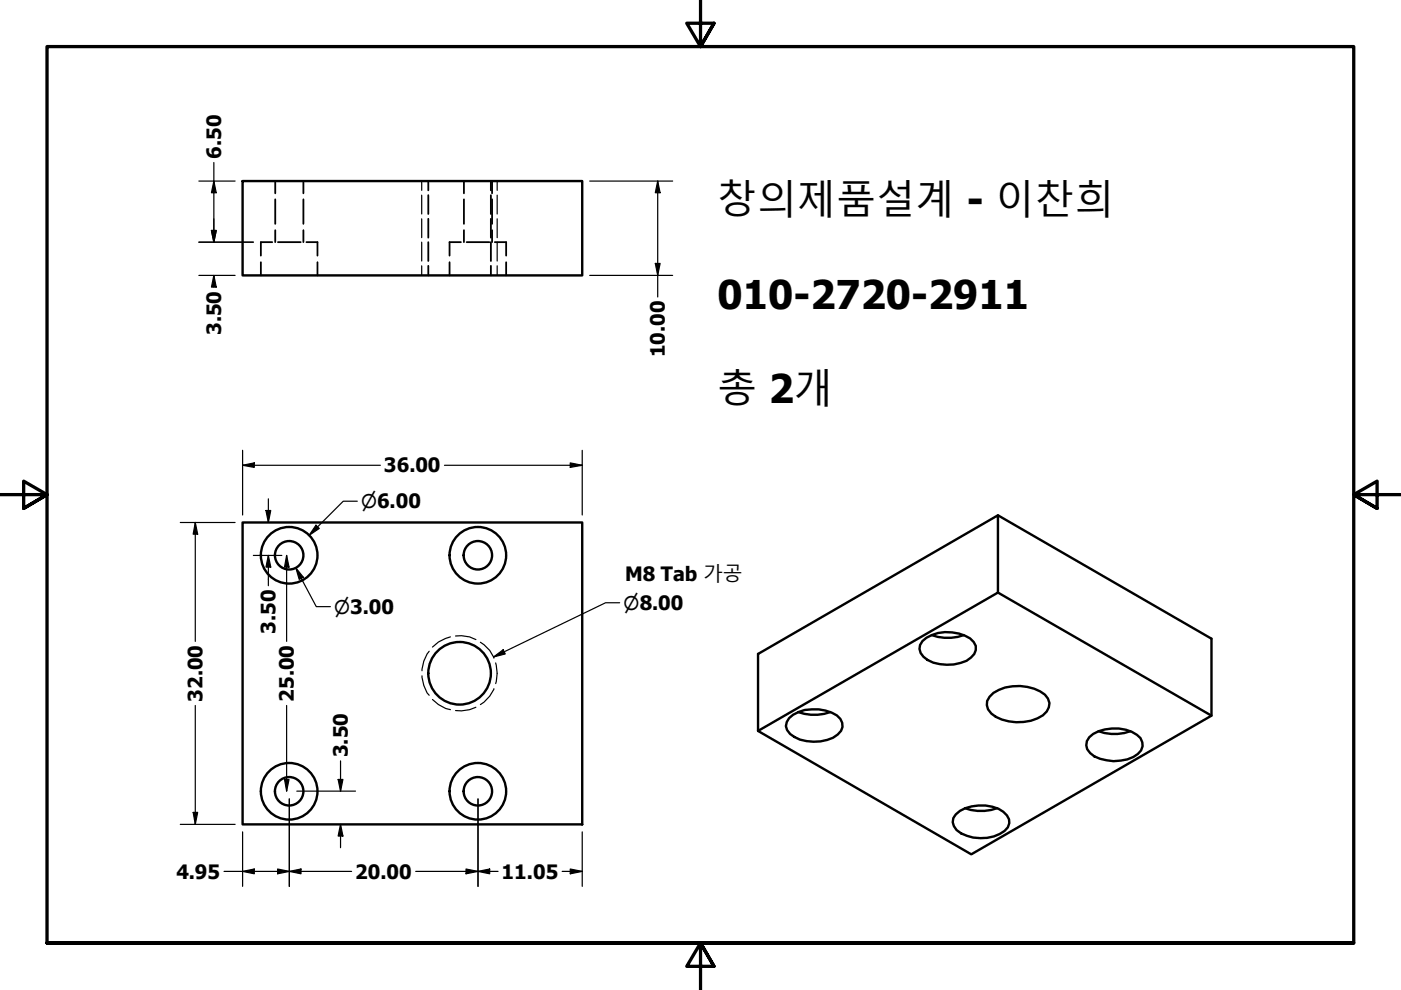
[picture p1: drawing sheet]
<svg xmlns="http://www.w3.org/2000/svg" width="297mm" height="210mm" viewBox="0 0 297 210" stroke-linecap="round" stroke-linejoin="round" font-family="sans-serif">
<!-- layer: Hidden (ANSI) -->
<g fill="none" stroke="#000" stroke-width=".38">
<path d="M58.4 38.4v2.6M64.3 38.4v2.6M90.8 38.4v2M98.4 38.4v2.6M104.1 38.4v2M104.3 38.4v2.6M55.3 55.6v2.8M57.7 51.3h-2.4v2.9M58.4 42.3v5.2M58.4 48.8v2.5M58.9 51.3h4.9M64.3 42.3v5.2"/>
<path d="M64.3 48.8v2.5M65 51.3h2.3v2.9M67.3 55.6v2.8M90.8 41.4v4M90.8 46.4v4M90.8 51.3v4M90.8 56.4v2M95.3 55.6v2.8M97.7 51.3h-2.4v2.9M98.4 42.3v5.2M98.4 48.8v2.5M98.9 51.3h4.9"/>
<path d="M104.1 41.4v4M104.1 46.4v4M104.1 51.3v4M104.1 56.4v2M104.3 42.3v5.2M104.3 48.8v2.5M104.9 51.3h2.4v2.9M107.3 55.6v2.8"/>
</g>
<!-- layer: Hidden Narrow (ANSI) -->
<g fill="none" stroke="#000" stroke-width=".25">
<path d="M89.4 38.4v2M105.4 38.4v2M89.4 41.4v4M89.4 46.4v4M89.4 51.3v4M89.4 56.4v2M105.4 41.4v4M105.4 46.4v4M105.4 51.3v4M105.4 56.4v2M91 138.1a7.1 7.1 0 0 0-1.5 4.1M95.5 135l-2.5 1.1-1.3 1.1"/>
<path d="M96.6 134.8h1.3l1.7 .2 1.3 .6M101.9 136.2a6.3 6.3 0 0 1 2.8 3.3M89.5 143.3a7.1 7.1 0 0 0 1.5 4.1M91.7 148.3l1.3 1.1 1.5 .8 1 .3M100.9 150l-1.3 .5-1.7 .2h-1.3M104.7 146a6.9 6.9 0 0 1-2.8 3.4M105.1 140.6a7.7 7.7 0 0 1 0 4.3"/>
</g>
<!-- layer: Visible (ANSI) -->
<g fill="none" stroke="#000" stroke-width=".51">
<path d="M51.4 38.4h72v20h-72zM51.4 110.8h72v64h-72zM211.6 109.3l45.3 26.1v16.3l-51 29.4-45.2-26.1M160.7 138.7l50.9-29.4v16.3l-50.9 29.4zM195.6 135.9a8.6 8.6 0 0 1 10.1-.5 2.36 2.36 0 0 1 .2 4 8.3 8.3 0 0 1-6.6 1.4 5.3 5.3 0 0 1-4.1-2.3l-.3-.9 .2-.8zM197.5 134.7a9.9 9.9 0 0 0 6.8 0M211.6 125.6l45.3 26.1M167.3 152.2a8.1 8.1 0 0 1 7.7-1.5 4.2 4.2 0 0 1 3.6 2.6 2.84 2.84 0 0 1-2 3.1 9.6 9.6 0 0 1-8.2-.2 2.49 2.49 0 0 1-1.1-4zM169.2 151a10 10 0 0 0 6.8 0M209.8 147.7a8.5 8.5 0 0 1 8-2.1 6.3 6.3 0 0 1 4.4 2.5 2.75 2.75 0 0 1-1.1 3.6 9.8 9.8 0 0 1-10.9-.4 2.49 2.49 0 0 1-.4-3.6zM230.9 156.3a8.7 8.7 0 0 1 9.1-1.1 2.99 2.99 0 0 1 2.3 3 4.1 4.1 0 0 1-3.3 2.8 9.6 9.6 0 0 1-7-.6 2.57 2.57 0 0 1-1.1-4.1zM232.9 155a9.8 9.8 0 0 0 6.7 0"/>
<path d="M202.6 172.7a8.6 8.6 0 0 1 9.1-1.2 3.3 3.3 0 0 1 2.3 3 4.1 4.1 0 0 1-3.2 2.8 8.7 8.7 0 0 1-8-1.3 2.24 2.24 0 0 1-.2-3.3zM204.6 171.4a9.9 9.9 0 0 0 6.8 0"/>
<circle cx="61.3" cy="117.7" r="3"/>
<circle cx="61.3" cy="117.7" r="6"/>
<circle cx="101.3" cy="117.7" r="3"/>
<circle cx="101.3" cy="117.7" r="6"/>
<circle cx="97.4" cy="142.8" r="6.6"/>
<circle cx="61.3" cy="167.8" r="3"/>
<circle cx="61.3" cy="167.8" r="6"/>
<circle cx="101.3" cy="167.8" r="3"/>
<circle cx="101.3" cy="167.8" r="6"/>
</g>
<!-- layer: Border (ANSI) -->
<path d="M148.5 -.1v10l-2.9-5h5.8l-2.9 5 2.9-5M0 104.9h10l-5-2.9v5.8l5-2.9-5 2.9M297 104.9h-10l5-2.9v5.8l-5-2.9 5 2.9M10 199.9v-190h277v190h-277h277M151.4 204.9l-2.9-5 2.9 5h-5.8l2.9-5v10" fill="none" stroke="#000" stroke-width=".7"/>
<!-- layer: Dimension (ANSI) -->
<g fill="none" stroke="#000" stroke-width=".25">
<path d="M42.2 38.4h7.6M45.3 38.4l.5 2.5h-1zM45.3 34.5v16.8M125 38.4h17.6M139.4 38.4l.6 2.5h-1.1zM139.4 38.4v24.6M42.2 58.4h7.6M42.2 51.3h11.5M44.8 48.9h1l-.5 2.4zM45.3 58.4l.5 2.5h-1zM45.3 58.4v2.5M125 58.4h17.6"/>
<path d="M138.9 55.9h1.1l-.6 2.5zM51.4 98.7l2.5-.6v1zM51.4 98.7h29.2M51.4 95.5v13.7M94.2 98.7h29.2M120.9 98.1l2.5 .6-2.5 .4zM123.4 95.5v13.7M38.2 110.8h11.6M41.4 110.8l.5 2.5h-.9zM41.4 110.8v25.2M53.7 117.8h6.1M56.4 108.2h1l-.5 2.6z"/>
<path d="M56.9 117.8l.5 2.4h-1zM56.9 105.8v5M56.9 117.8v6.4M60.8 117.8l.5 2.4h-1zM60.8 117.8v18.2M67 111.4l.7 .6-2.2 1.5zM75.8 106.3h-3l-7.3 7.2M62.7 120.4l1.6 2-.9 .4zM62.7 120.4l4.4 8.2h2.9M104.6 139.3l2.1-1.5 .4 .9zM131.4 127.8h-3l-23.8 11.5M41.4 149.6v25.2"/>
<path d="M60.8 149.6v18.1M38.2 174.8h11.6M41 172.2h.9l-.5 2.6zM51.4 176.4v11.5M60.3 165.3h1l-.5 2.4zM61.3 169.4v18.5M62.9 167.7h12.5M71.7 165.3h1l-.5 2.4zM72.2 174.8l.5 2.5h-1zM72.2 161.3v6.4M72.2 174.8v4.9M101.3 169.4v18.5"/>
<path d="M123.4 176.4v11.5M47.5 184.8h27M51.4 184.8l2.5-.6v1.1zM58.9 184.2l2.4 .6-2.4 .5zM61.3 184.8l2.5-.6v1.1zM88.1 184.8h17.5M98.8 184.2l2.5 .6-2.5 .5zM101.3 184.8l2.5-.6v1.1zM119.2 184.8h4.2M120.9 184.2l2.5 .6-2.5 .5z"/>
</g>
<g fill="#000">
<path d="M44.8 48.9h1l-.5 2.4zM45.3 38.4l.5 2.5h-1zM138.9 55.9h1.1l-.6 2.5zM139.4 38.4l.6 2.5h-1.1zM45.3 58.4l.5 2.5h-1zM51.4 98.7l2.5-.6v1zM120.9 98.1l2.5 .6-2.5 .4zM41.4 110.8l.5 2.5h-.9zM56.4 108.2h1l-.5 2.6zM67 111.4l.7 .6-2.2 1.5zM56.9 117.8l.5 2.4h-1zM60.8 117.8l.5 2.4h-1z"/>
<path d="M62.7 120.4l1.6 2-.9 .4zM104.6 139.3l2.1-1.5 .4 .9zM41 172.2h.9l-.5 2.6zM60.3 165.3h1l-.5 2.4zM71.7 165.3h1l-.5 2.4zM72.2 174.8l.5 2.5h-1zM51.4 184.8l2.5-.6v1.1zM58.9 184.2l2.4 .6-2.4 .5zM61.3 184.8l2.5-.6v1.1zM98.8 184.2l2.5 .6-2.5 .5zM101.3 184.8l2.5-.6v1.1zM120.9 184.2l2.5 .6-2.5 .5z"/>
</g>
<g font-size="8.4">
<text x="152.1" y="45.3">창의제품설계 - 이찬희</text>
<text x="152.1" y="65.4">010-2720-2911</text>
<text x="152.1" y="85.5">총 2개</text>
</g>
<g font-size="4.2">
<text x="46.9" y="33.6" transform="rotate(-90 46.9 33.6)">6.50</text>
<text x="46.9" y="71" transform="rotate(-90 46.9 71)">3.50</text>
<text x="141" y="75.8" transform="rotate(-90 141 75.8)">10.00</text>
<text x="81.4" y="100.2">36.00</text>
<text x="132.5" y="123.2">M8 Tab 가공</text>
<text x="58.4" y="134.3" transform="rotate(-90 58.4 134.3)">3.50</text>
<text x="42.9" y="148.8" transform="rotate(-90 42.9 148.8)">32.00</text>
<text x="62.3" y="148.8" transform="rotate(-90 62.3 148.8)">25.00</text>
<text x="73.7" y="160.6" transform="rotate(-90 73.7 160.6)">3.50</text>
<text x="37.4" y="186.3">4.95</text>
<text x="75.3" y="186.3">20.00</text>
<text x="106.4" y="186.3">11.05</text>
</g>
<g font-size="3.9">
<text x="76.6" y="107.7">⌀6.00</text>
<text x="70.9" y="130.1">⌀3.00</text>
<text x="132.2" y="129.3">⌀8.00</text>
</g>
</svg>
